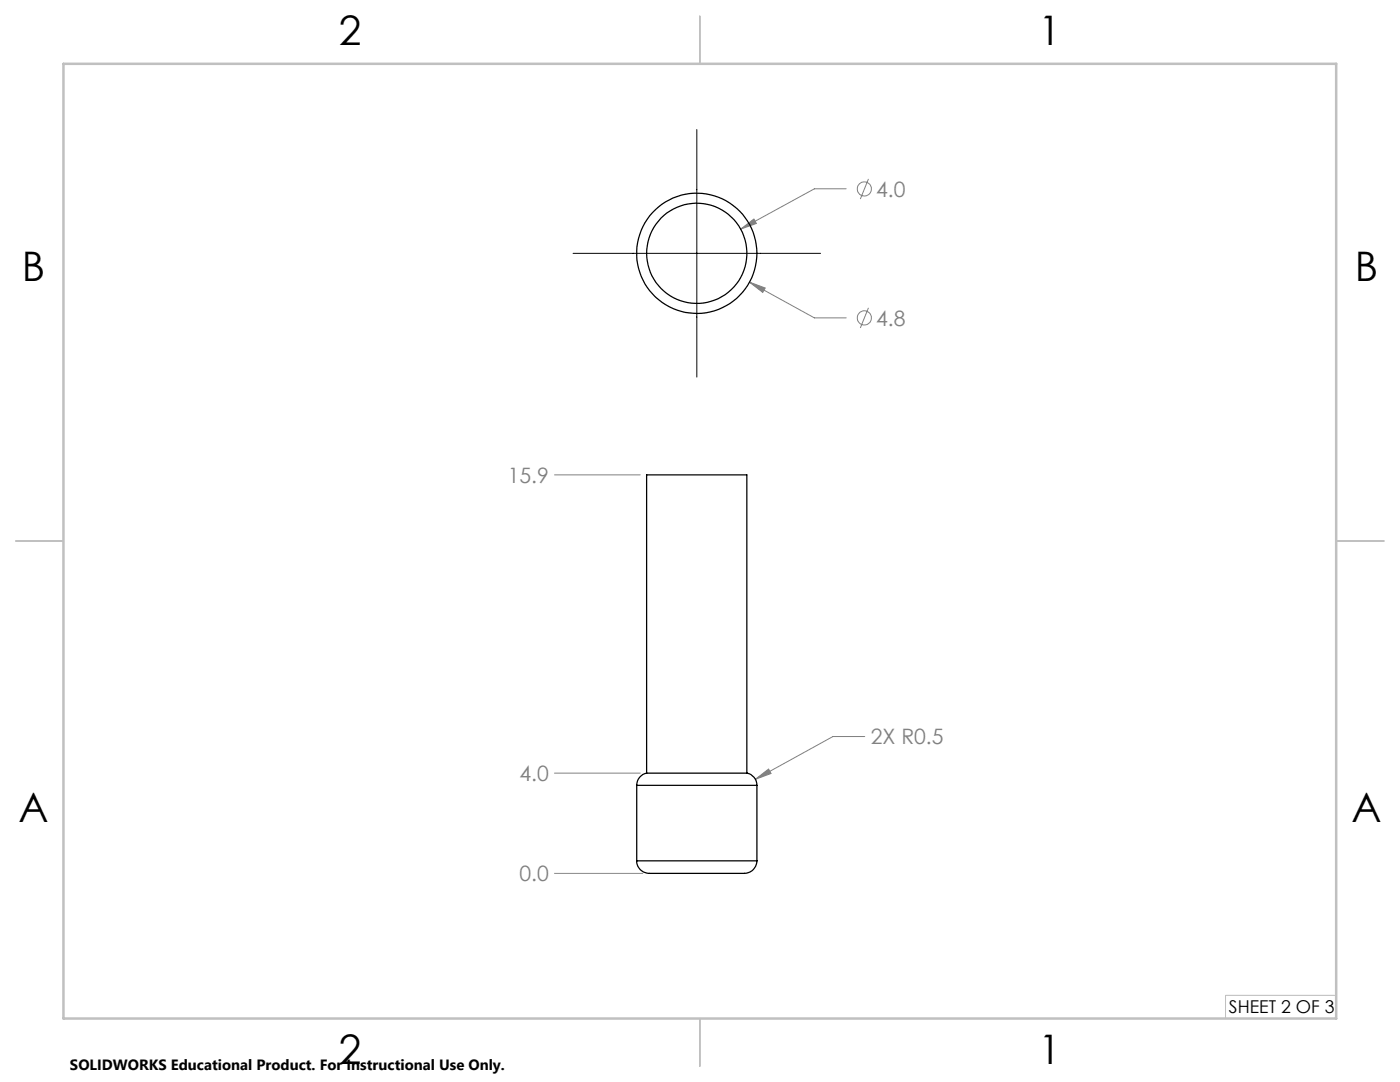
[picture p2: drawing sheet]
<svg xmlns="http://www.w3.org/2000/svg" width="279mm" height="216mm" viewBox="0 0 279 216" stroke-linecap="round" stroke-linejoin="round" font-family="sans-serif">
<g fill="none" stroke="#808080" stroke-width=".2">
<path d="M168.9 37.7h-6.4l-14.7 8M173.3 35.7l-1.6 4M147.8 45.7l2.7-2 .5 .9zM149.6 56.3l3.1 1.2-.5 .8zM149.6 56.3l12.9 7.1h6.4M173.3 61.4l-1.6 4M110.7 94.8h17.1M110.7 154.3h17.1M150.7 155.5l2.7-2 .5 .8zM172.6 147h-6.4l-15.5 8.5M110.7 174.3h17.6"/>
<circle cx="172.5" cy="37.7" r="1.42"/>
<circle cx="172.5" cy="63.4" r="1.41"/>
</g>
<path d="M139.1 25.9v49.3M114.4 50.6h49.4" fill="none" stroke="#000" stroke-width=".2"/>
<path d="M266.7 198.6h-22.1v4.6" fill="none" stroke="#c0c0c0" stroke-width=".2"/>
<path d="M139.7 3.2v9.5M3.1 107.9h9.6M266.7 107.9h9.5M139.7 203.2v9.6" fill="none" stroke="#c0c0c0" stroke-width=".25"/>
<path d="M12.7 12.7h254v190.5h-254z" fill="none" stroke="#c0c0c0" stroke-width=".5"/>
<path d="M150.7 155.5l3.2-1.2-.5-.8zM149.6 56.3l2.6 2 .5-.8zM147.8 45.7l3.2-1.1-.5-.9z" fill="#808080"/>
<g fill="none" stroke="#000" stroke-width=".25">
<path d="M127.1 156.7h24M127.1 156.7v15.1M129 154.3a2.47 2.47 0 0 0-1.9 2.4M129 154.3h20M129 154.3v-59.5h20v59.5M149 154.3a2.45 2.45 0 0 1 2.1 2.4M151.1 156.7v15.1M127.1 171.8a2.87 2.87 0 0 0 3.5 2.5h17.4a2.64 2.64 0 0 0 3.1-2.5M127.1 171.8h24"/>
<circle cx="139" cy="50.5" r="10"/>
<circle cx="139.1" cy="50.5" r="12"/>
</g>
<g font-size="8.1">
<text x="67.6" y="8.9">2</text>
<text x="207.3" y="8.9">1</text>
<text x="4.4" y="56.2">B</text>
<text x="270.4" y="56.2">B</text>
<text x="3.7" y="164.1">A</text>
<text x="269.7" y="164.1">A</text>
<text x="67.6" y="212.4">2</text>
<text x="207.3" y="212.4">1</text>
</g>
<g font-size="4.2" fill="#808080">
<text x="174.8" y="39.2">4.0</text>
<text x="174.8" y="65">4.8</text>
<text x="101.3" y="96.3">15.9</text>
<text x="173.8" y="148.5">2X R0.5</text>
<text x="103.7" y="155.8">4.0</text>
<text x="103.7" y="175.8">0.0</text>
</g>
<text font-size="3.5" x="245.3" y="202.2">SHEET 2 OF 3</text>
<text font-size="3" x="14" y="213.5">SOLIDWORKS Educational Product. For Instructional Use Only.</text>
</svg>
